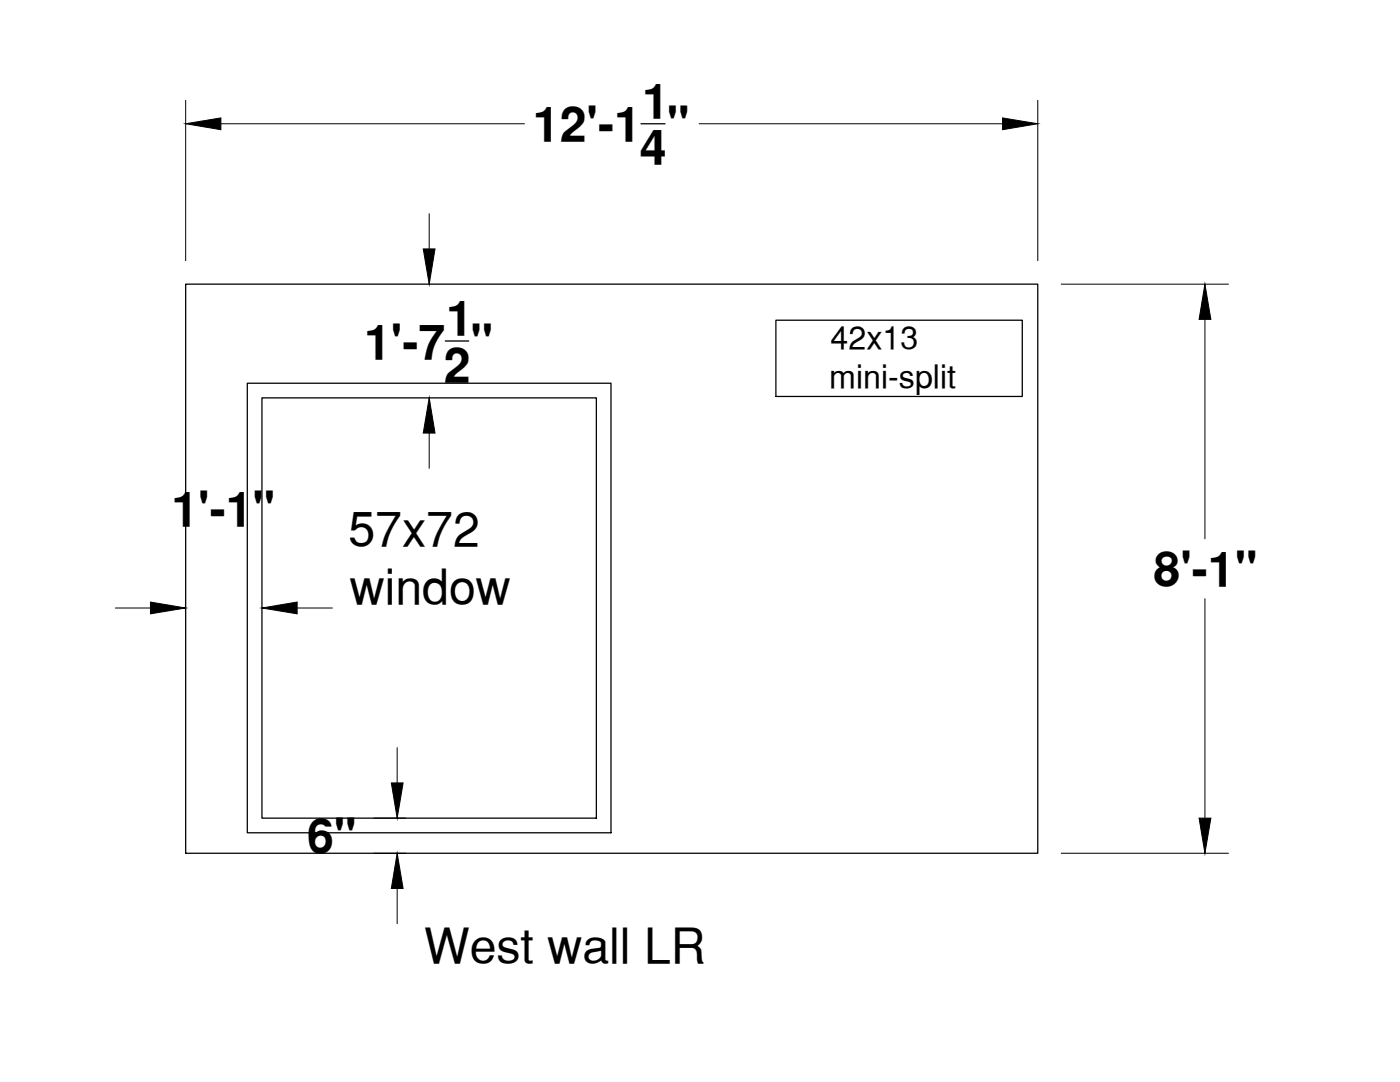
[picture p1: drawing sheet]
<svg xmlns="http://www.w3.org/2000/svg" width="279mm" height="216mm" viewBox="0 0 279 216" stroke-linecap="round" stroke-linejoin="round" font-family="sans-serif">
<!-- layer: 0 -->
<path d="M127.9 24.7h4.8M37.1 56.7h170v113.6h-170zM49.4 76.5h72.5v89.7h-72.5zM52.3 79.4h66.7v83.9h-66.7zM88.9 68h4.6M154.8 63.9h49.2v15.2h-49.2z" fill="none" stroke="#000" stroke-width=".25"/>
<g fill="none" stroke="#000" stroke-width=".2">
<path d="M37.1 20v32M44.1 24.7h60.6M139.5 24.7h60.6M207.1 20v32M85.7 42.6v7.1M211.8 56.7h33.4M240.5 63.7v43.8M85.7 86.4v7M240.5 119.5v43.8M23 121.3h7M59.3 121.3h7M79.3 149.2v7"/>
<path d="M74.6 163.3h6.4M74.6 170.3h6.4M79.3 177.3v7M211.8 170.3h33.4"/>
</g>
<path d="M37.1 24.7l7-1.2v2.4zM200.1 23.5l7 1.2-7 1.2zM84.5 49.7h2.3l-1.1 7zM240.5 56.7l1.2 7h-2.4zM85.7 79.4l1.1 7h-2.3zM30 120.1l7.1 1.2-7.1 1.2zM52.3 121.3l7-1.2v2.4zM78.1 156.2h2.3l-1.1 7.1zM79.3 170.3l1.1 7h-2.3zM239.3 163.3h2.4l-1.2 7z" fill="#000" stroke="#000" stroke-width=".2"/>
<g font-size="9.6">
<text x="128.2" y="23.5">1</text>
<text x="106.4" y="28.2">12'-1 &quot;</text>
<text x="127.7" y="32.7">4</text>
<text x="72.7" y="71.6">1'-7 &quot;</text>
<text x="89.1" y="66.9">1</text>
<text x="88.6" y="76.2">2</text>
<text x="34.2" y="104.9">1'-1&quot;</text>
<text x="69.5" y="108.9">57x72</text>
<text x="230.2" y="116.9">8'-1&quot;</text>
<text x="69.8" y="120.6">window</text>
<text x="61.3" y="170.2">6&quot;</text>
<text x="84.6" y="192.2">West wall LR</text>
</g>
<g font-size="6.4">
<text x="165.8" y="69.7">42x13</text>
<text x="165.5" y="77.5">mini-split</text>
</g>
</svg>
